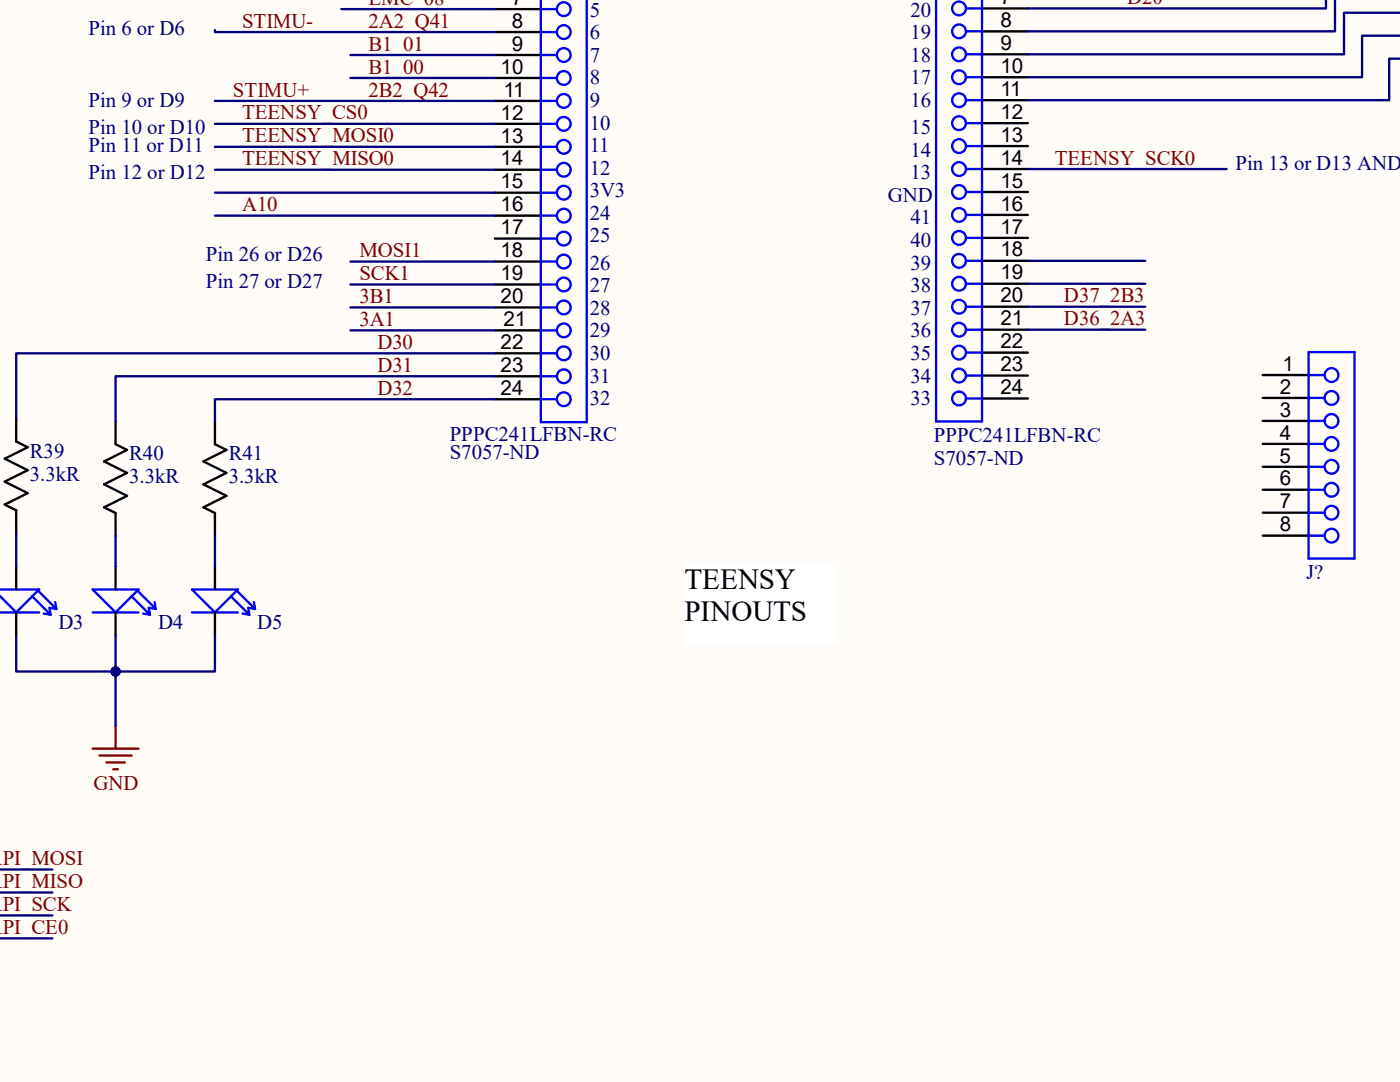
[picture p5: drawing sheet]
<svg xmlns="http://www.w3.org/2000/svg" width="279mm" height="216mm" viewBox="0 0 279 216" stroke-linecap="round" stroke-linejoin="round" font-family="sans-serif">
<g fill="#fffcf8">
<path d="M-.1 -.1h279.5v216h-279.5z" fill-rule="evenodd"/>
<path d="M-.1 -.1h279.5v216h-279.5z" fill-rule="evenodd"/>
</g>
<g fill="none" stroke="#000" stroke-width=".47">
<path d="M98.8 1.8h9.1M98.8 6.4h9.1M98.8 11h9.1M98.8 15.6h9.1M196 1.7h9.1M196 6.3h9.1M196 10.8h9.1M196 15.4h9.1M196 20h9.1M98.8 20.1h9.1M98.8 24.7h9.1M98.8 29.3h9.1"/>
<path d="M98.8 33.9h9.1M98.8 38.4h9.1M196 24.6h9.1M196 29.1h9.1M196 33.7h9.1M196 38.3h9.1M98.8 43h9.1M98.8 47.6h9.1M98.8 52.2h9.1M98.8 56.8h9.1M196 42.9h9.1M196 47.5h9.1"/>
<path d="M196 52h9.1M196 56.6h9.1M98.8 61.3h9.1M98.8 65.9h9.1M98.8 70.5h9.1M98.8 75.1h9.1M98.8 79.7h9.1M196 61.2h9.1M196 65.8h9.1M196 70.4h9.1M196 74.9h9.1M196 79.5h9.1"/>
<path d="M3.2 83.5v4.6l2.3 1.1-4.6 2.3 4.6 2.3-4.6 2.3 4.6 2.3-4.6 2.3 2.3 1.1v4.6M23.1 84.1v4.5l2.3 1.2-4.6 2.3 4.6 2.3-4.6 2.2 4.6 2.3-4.6 2.3 2.3 1.2v4.5M42.9 84.1v4.5l2.3 1.2-4.6 2.3 4.6 2.3-4.6 2.2 4.6 2.3-4.6 2.3 2.3 1.2v4.5M3.2 113v4.6M23.1 113v4.6M42.9 113v4.6M3.2 122.2v4.6M23.1 122.2v4.6M42.9 122.2v4.6"/>
</g>
<g fill="none" stroke="#00f" stroke-width=".47">
<path d="M107.9 -.1v84.3h9.2v-84.2M196 -.1v84.2h-9.2v-84.1M107.9 6.4h3.2M107.9 1.8h3.2M107.9 15.6h3.2M107.9 11h3.2M192.8 6.3h3.2M192.8 1.7h3.2M192.8 15.4h3.2M192.8 10.8h3.2M192.8 20h3.2M107.9 24.7h3.2"/>
<path d="M107.9 20.1h3.2M107.9 33.9h3.2M107.9 29.3h3.2M107.9 38.4h3.2M192.8 24.6h3.2M192.8 33.7h3.2M192.8 29.1h3.2M192.8 38.3h3.2M107.9 43h3.2M107.9 52.2h3.2M107.9 47.6h3.2M107.9 56.8h3.2"/>
<path d="M192.8 42.9h3.2M192.8 52h3.2M192.8 47.5h3.2M192.8 56.6h3.2M107.9 61.3h3.2M107.9 70.5h3.2M107.9 65.9h3.2M107.9 79.7h3.2M107.9 75.1h3.2M192.8 61.2h3.2M192.8 70.4h3.2M192.8 65.8h3.2"/>
<path d="M192.8 79.5h3.2M192.8 74.9h3.2M-.1 117.6h7.9l-.2 .3M0 118.9l3.2 3.3 3.2-3.2M6.4 119l3.7 3.7M7.6 117.9l-1.2 1.1M7.6 117.9l3.7 3.6M18.5 117.6h9.1l-4.5 4.6zM26.3 119l3.6 3.7M27.4 117.9l3.7 3.6M46.1 119l3.7 3.7M47.2 117.9l.3-.3h-9.2l4.6 4.6 3.2-3.2"/>
<path d="M47.2 117.9l-1.1 1.1M47.2 117.9l3.7 3.6M0 122.2h7.8M8.7 122.4l1.4 .3M11 120.1l.3 1.4M11.3 121.5l-1.4-.2 .2 1.4M18.5 122.2h9.1M28.6 122.4l1.3 .3M30.9 120.1l.2 1.4M31.1 121.5l-1.4-.2 .2 1.4M38.3 122.2h9.2M48.4 122.4l1.4 .3"/>
<path d="M50.7 120.1l.2 1.4M50.9 121.5l-1.4-.2 .3 1.4"/>
<circle cx="112.5" cy="6.4" r="1.37"/>
<circle cx="112.5" cy="1.8" r="1.37"/>
<circle cx="112.5" cy="15.6" r="1.37"/>
<circle cx="112.5" cy="11" r="1.37"/>
<circle cx="191.4" cy="6.3" r="1.37"/>
<circle cx="191.4" cy="15.4" r="1.37"/>
<circle cx="191.4" cy="20" r="1.37"/>
<circle cx="191.4" cy="10.8" r="1.37"/>
<circle cx="191.4" cy="1.7" r="1.37"/>
<circle cx="112.5" cy="20.1" r="1.37"/>
<circle cx="112.5" cy="29.3" r="1.37"/>
<circle cx="112.5" cy="38.5" r="1.37"/>
<circle cx="112.5" cy="33.9" r="1.37"/>
<circle cx="112.5" cy="24.7" r="1.37"/>
<circle cx="191.4" cy="33.7" r="1.37"/>
<circle cx="191.4" cy="29.1" r="1.37"/>
<circle cx="191.4" cy="38.3" r="1.37"/>
<circle cx="191.4" cy="24.6" r="1.37"/>
<circle cx="112.5" cy="43" r="1.37"/>
<circle cx="112.5" cy="52.2" r="1.37"/>
<circle cx="112.5" cy="47.6" r="1.37"/>
<circle cx="112.5" cy="56.8" r="1.37"/>
<circle cx="191.4" cy="42.9" r="1.37"/>
<circle cx="191.4" cy="52.1" r="1.37"/>
<circle cx="191.4" cy="56.6" r="1.37"/>
<circle cx="191.4" cy="47.5" r="1.37"/>
<circle cx="112.5" cy="70.5" r="1.37"/>
<circle cx="112.5" cy="61.3" r="1.37"/>
<circle cx="112.5" cy="65.9" r="1.37"/>
<circle cx="112.5" cy="75.1" r="1.37"/>
<circle cx="112.5" cy="79.7" r="1.37"/>
<circle cx="191.4" cy="79.5" r="1.37"/>
<circle cx="191.4" cy="70.4" r="1.37"/>
<circle cx="191.4" cy="65.8" r="1.37"/>
<circle cx="191.4" cy="61.2" r="1.37"/>
<circle cx="191.4" cy="74.9" r="1.37"/>
</g>
<path d="M18.5 149.4h9.1M19.9 150.8h6.4M21.2 152.1h3.7M22.6 153.5h.9M23.1 144.8v4.6" fill="none" stroke="#800000" stroke-width=".47"/>
<path d="M136.6 112.4h30.7v16.2h-30.7z" fill-rule="evenodd" fill="#fff"/>
<path d="M136.6 112.4h30.7v16.2h-30.7z" fill="none" stroke="#fff" stroke-width=".2"/>
<g fill="none" stroke="#000080" stroke-width=".47">
<path d="M42.9 6v.4h55.9M68.1 1.8h30.7M69.9 11h28.9M69.9 15.6h28.9M42.9 20.1h55.9M42.9 29.3h55.9M42.9 24.7h55.9M42.9 33.9h55.9M42.9 38.4h55.9M205.1 33.7h39.7M42.9 43h55.9M69.9 52.2h28.9"/>
<path d="M69.9 56.8h28.9M205.1 56.6h23.5M205.1 52h23.5M69.9 61.3h28.9M69.9 65.9h28.9M98.8 70.5h-95.6v13M98.8 75.1h-75.7v9M98.8 79.7h-55.9v4.4M205.1 65.8h23.5M205.1 61.2h23.5M3.2 106.4v6.6M23.1 106.9v6.1"/>
<path d="M42.9 106.9v6.1M3.2 126.8v7.2h19.9v-7.2M-.1 173.5h10.5M-.1 178.1h10.5M-.1 182.7h10.5M-.1 187.2h10.5"/>
</g>
<circle cx="23.1" cy="134" r=".92" fill="#000080"/>
<circle cx="23.1" cy="134" r=".92" fill="none" stroke="#000080" stroke-width=".2"/>
<path d="M42.9 126.8v7.2h-19.8" fill="none" stroke="#000080" stroke-width=".47"/>
<circle cx="23.1" cy="134" r=".92" fill="#000080"/>
<circle cx="23.1" cy="134" r=".92" fill="none" stroke="#000080" stroke-width=".2"/>
<path d="M23.1 134v10.8" fill="none" stroke="#000080" stroke-width=".47"/>
<circle cx="23.1" cy="134" r=".92" fill="#000080"/>
<circle cx="23.1" cy="134" r=".92" fill="none" stroke="#000080" stroke-width=".2"/>
<path d="M264.6 0v1.7h-59.5M266.4 -.1v6.4h-61.3M279.4 2.5h-11.2v8.3h-63.1M279.4 7.1h-7.6v8.3h-66.7M279.4 11.7h-2.2v8.3h-72.1" fill="none" stroke="#000080" stroke-width=".47"/>
<path d="M252 79.4h9.2M252 74.8h9.2M252 84h9.2M252 88.6h9.2M252 93.1h9.2M252 97.7h9.2M252 102.3h9.2M252 106.9h9.2" fill="none" stroke="#000" stroke-width=".47"/>
<g fill="none" stroke="#00f" stroke-width=".47">
<path d="M261.2 79.4h3.2M261.2 74.8h3.2M261.2 70.3h9.1v41.2h-9.1zM261.2 88.6h3.2M261.2 84h3.2M261.2 97.7h3.2M261.2 93.1h3.2M261.2 106.9h3.2M261.2 102.3h3.2"/>
<circle cx="265.7" cy="79.4" r="1.37"/>
<circle cx="265.7" cy="74.8" r="1.37"/>
<circle cx="265.7" cy="88.6" r="1.37"/>
<circle cx="265.7" cy="84" r="1.37"/>
<circle cx="265.7" cy="97.7" r="1.37"/>
<circle cx="265.7" cy="93.1" r="1.37"/>
<circle cx="265.7" cy="106.9" r="1.37"/>
<circle cx="265.7" cy="102.3" r="1.37"/>
</g>
<g font-size="5.8">
<text x="136.6" y="117.5">TEENSY</text>
<text x="136.6" y="124">PINOUTS</text>
</g>
<g font-size="4.2" fill="#800000">
<text x="48.3" y="5.5">STIMU-</text>
<text x="73.5" y=".9">EMC_08</text>
<text x="73.5" y="5.5">2A2_Q41</text>
<text x="225" y=".8">D20</text>
<text x="73.5" y="10.1">B1_01</text>
<text x="73.5" y="14.7">B1_00</text>
<text x="46.5" y="19.3">STIMU+</text>
<text x="48.3" y="23.8">TEENSY_CS0</text>
<text x="73.5" y="19.3">2B2_Q42</text>
<text x="48.3" y="28.4">TEENSY_MOSI0</text>
<text x="48.3" y="33">TEENSY_MISO0</text>
<text x="210.5" y="32.9">TEENSY_SCK0</text>
<text x="48.3" y="42.2">A10</text>
<text x="71.7" y="51.3">MOSI1</text>
<text x="71.7" y="55.9">SCK1</text>
<text x="71.7" y="60.5">3B1</text>
<text x="71.7" y="65">3A1</text>
<text x="212.3" y="64.9">D36_2A3</text>
<text x="212.3" y="60.3">D37_2B3</text>
<text x="75.3" y="69.6">D30</text>
<text x="75.3" y="74.2">D31</text>
<text x="75.3" y="78.8">D32</text>
<text x="18.7" y="157.6">GND</text>
<text x=".5" y="172.6">PI_MOSI</text>
<text x=".5" y="177.2">PI_MISO</text>
<text x=".5" y="181.8">PI_SCK</text>
<text x=".5" y="186.4">PI_CE0</text>
</g>
<g font-size="4.2" fill="#000080">
<text x="117.7" y="3.3">5</text>
<text x="181.7" y="3.3">20</text>
<text x="17.7" y="6.9">Pin 6 or D6</text>
<text x="117.7" y="7.8">6</text>
<text x="181.7" y="7.8">19</text>
<text x="117.7" y="12.3">7</text>
<text x="117.7" y="16.8">8</text>
<text x="181.7" y="16.8">17</text>
<text x="181.7" y="12.3">18</text>
<text x="17.7" y="21.3">Pin 9 or D9</text>
<text x="117.7" y="21.3">9</text>
<text x="181.7" y="21.3">16</text>
<text x="17.7" y="26.8">Pin 10 or D10</text>
<text x="117.7" y="25.9">10</text>
<text x="181.7" y="26.8">15</text>
<text x="17.7" y="30.4">Pin 11 or D11</text>
<text x="17.7" y="35.8">Pin 12 or D12</text>
<text x="117.7" y="30.4">11</text>
<text x="117.7" y="34.9">12</text>
<text x="181.7" y="35.8">13</text>
<text x="181.7" y="31.2">14</text>
<text x="246.6" y="34">Pin 13 or D13 AND</text>
<text x="117.7" y="39.4">3V3</text>
<text x="177.2" y="40.3">GND</text>
<text x="117.7" y="43.9">24</text>
<text x="181.7" y="44.8">41</text>
<text x="41.1" y="52">Pin 26 or D26</text>
<text x="117.7" y="48.4">25</text>
<text x="117.7" y="53.8">26</text>
<text x="181.7" y="53.8">39</text>
<text x="181.7" y="49.3">40</text>
<text x="41.1" y="57.4">Pin 27 or D27</text>
<text x="117.7" y="58.3">27</text>
<text x="181.7" y="58.3">38</text>
<text x="117.7" y="62.8">28</text>
<text x="181.7" y="62.8">37</text>
<text x="117.7" y="67.3">29</text>
<text x="117.7" y="71.8">30</text>
<text x="181.7" y="71.8">35</text>
<text x="181.7" y="67.3">36</text>
<text x="117.7" y="76.3">31</text>
<text x="181.7" y="76.3">34</text>
<text x="117.7" y="80.8">32</text>
<text x="181.7" y="80.8">33</text>
<text x="89.7" y="88.1">PPPC241LFBN-RC</text>
<text x="186.4" y="88.3">PPPC241LFBN-RC</text>
<text x="6" y="95.9">3.3kR</text>
<text x="6" y="91.4">R39</text>
<text x="25.8" y="91.9">R40</text>
<text x="45.6" y="91.9">R41</text>
<text x="89.7" y="91.7">S7057-ND</text>
<text x="186.4" y="92.8">S7057-ND</text>
<text x="25.8" y="96.4">3.3kR</text>
<text x="45.6" y="96.4">3.3kR</text>
<text x="260.7" y="115.6">J?</text>
<text x="11.7" y="125.4">D3</text>
<text x="31.5" y="125.4">D4</text>
<text x="51.4" y="125.4">D5</text>
</g>
<g font-size="4.1">
<text x="102.2" y="1">7</text>
<text x="102.2" y="5.5">8</text>
<text x="199.6" y=".8">7</text>
<text x="199.6" y="5.4">8</text>
<text x="102.2" y="10.1">9</text>
<text x="199.6" y="10">9</text>
<text x="99.9" y="14.7">10</text>
<text x="199.6" y="14.6">10</text>
<text x="99.9" y="23.9">12</text>
<text x="100.5" y="19.3">11</text>
<text x="199.6" y="19.1">11</text>
<text x="199.6" y="23.7">12</text>
<text x="99.9" y="28.4">13</text>
<text x="199.6" y="28.3">13</text>
<text x="99.9" y="33">14</text>
<text x="199.6" y="32.9">14</text>
<text x="99.9" y="37.6">15</text>
<text x="199.6" y="37.5">15</text>
<text x="99.9" y="42.2">16</text>
<text x="99.9" y="46.7">17</text>
<text x="199.6" y="42">16</text>
<text x="199.6" y="46.6">17</text>
<text x="99.9" y="51.4">18</text>
<text x="199.6" y="51.2">18</text>
<text x="99.9" y="55.9">19</text>
<text x="199.6" y="55.8">19</text>
<text x="99.9" y="60.5">20</text>
<text x="100.5" y="65.1">21</text>
<text x="199.6" y="60.3">20</text>
<text x="199.6" y="64.9">21</text>
<text x="99.9" y="69.6">22</text>
<text x="199.6" y="69.5">22</text>
<text x="99.9" y="74.2">23</text>
<text x="199.6" y="74.1">23</text>
<text x="255.9" y="74">1</text>
<text x="99.9" y="78.8">24</text>
<text x="199.6" y="78.7">24</text>
<text x="255.4" y="83.1">3</text>
<text x="255.4" y="78.6">2</text>
<text x="255.4" y="87.7">4</text>
<text x="255.4" y="92.3">5</text>
<text x="255.4" y="96.9">6</text>
<text x="255.4" y="101.4">7</text>
<text x="255.4" y="106">8</text>
</g>
</svg>
